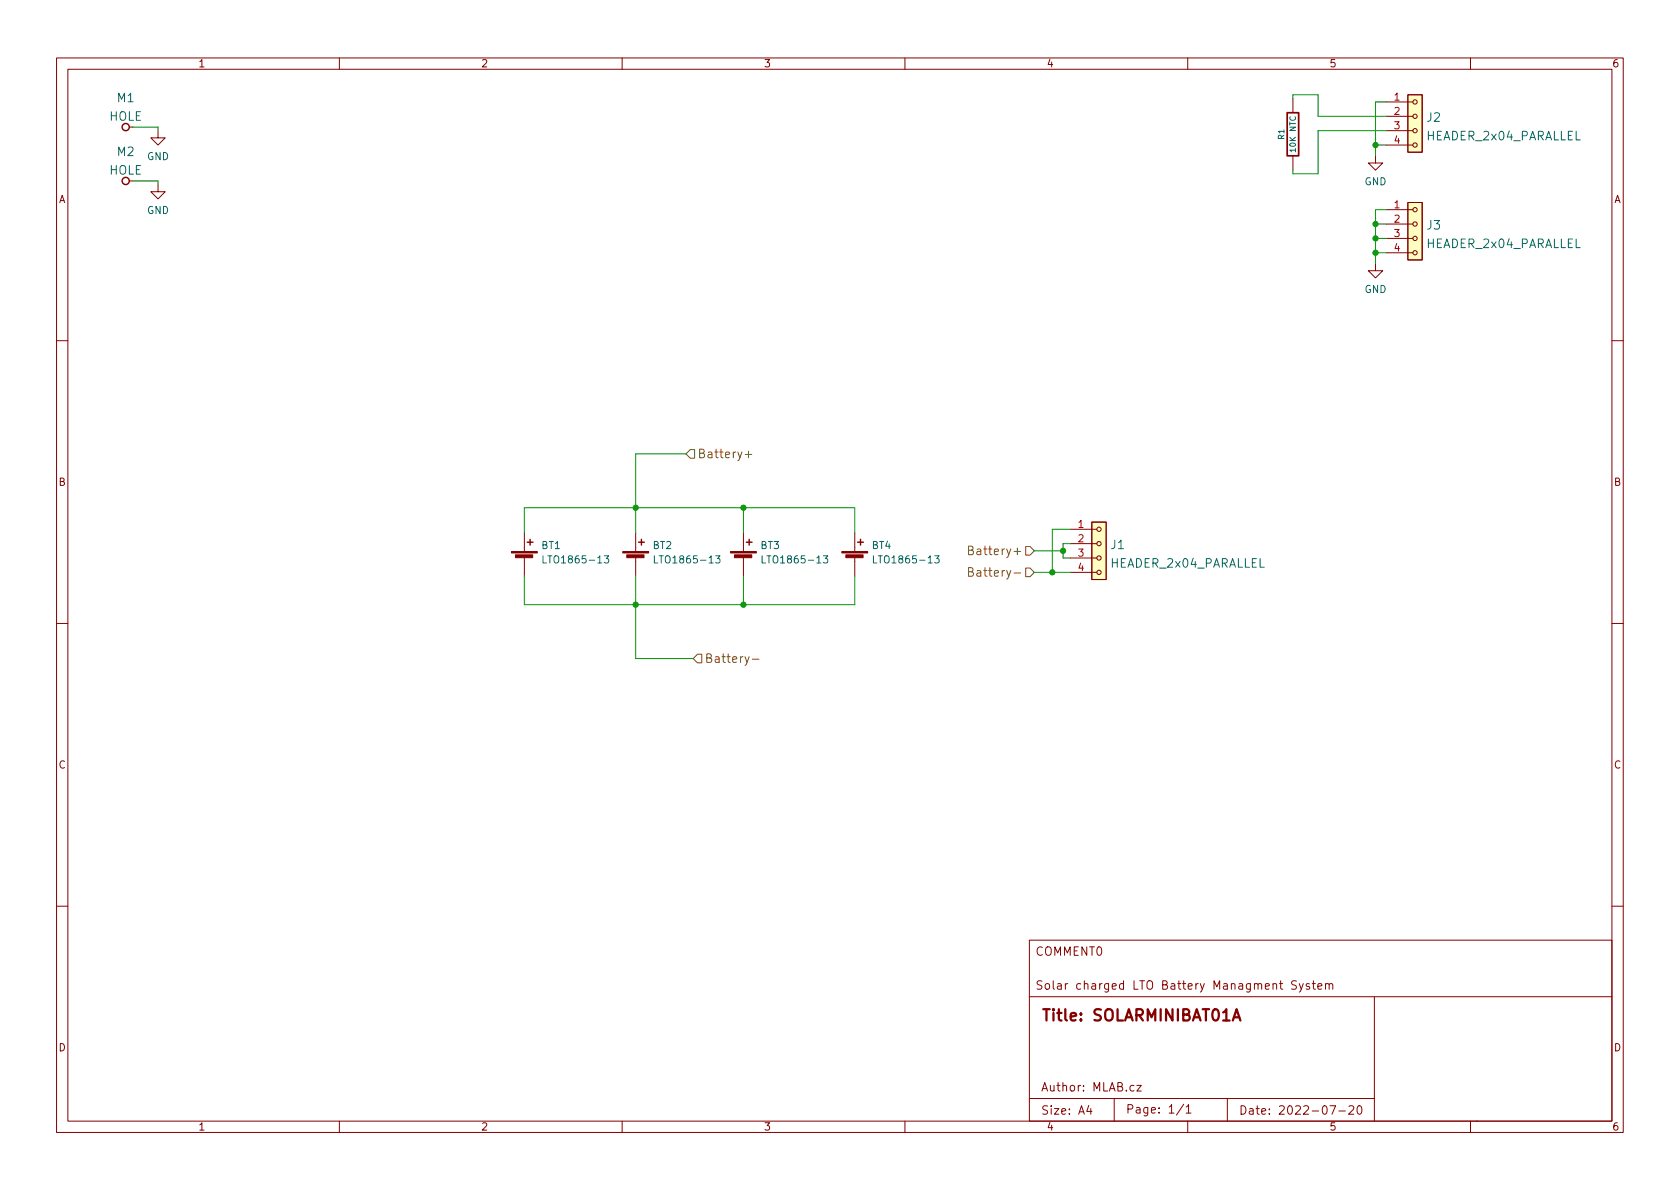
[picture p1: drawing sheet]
<svg xmlns="http://www.w3.org/2000/svg" width="297mm" height="210mm" viewBox="0 0 297 210" stroke-linecap="round" stroke-linejoin="round" font-family="sans-serif">
<g fill="none" stroke="#840000" stroke-width=".18">
<path d="M10 10.2h277v190.1h-277zM12 12.2h273v186.1h-273zM60 10.2v2M110 10.2v2M160 10.2v2M210 10.2v2M228.6 17.4v2.5M245.1 18h4.7M248.9 16.8h2.6v10.1h-2.6zM260 10.2v2M22.9 32h.6M22.9 22.5h.6"/>
<path d="M27.9 23.1v1.3h1.3l-1.3 1.2-1.2-1.2h1.2M27.9 32.6v1.3h1.3l-1.3 1.3-1.2-1.3h1.2M228.6 27.6v2.5M243.2 27.6v1.2h1.3l-1.3 1.3-1.3-1.3h1.3M245.1 39.6h4.7M245.1 37.1h4.7M245.1 25.6h4.7M245.1 23.1h4.7M245.1 20.6h4.7M248.9 35.8h2.6v10.2h-2.6zM243.2 46.6v1.3h1.3l-1.3 1.2-1.3-1.2h1.3M245.1 44.7h4.7"/>
<path d="M245.1 42.2h4.7M10 60.2h2M285 60.2h2M92.7 94.2v3.3M92.7 98.5v3.3M112.4 94.2v3.3M112.4 98.5v3.3M131.4 94.2v3.3M131.4 98.5v3.3M151.1 94.2v3.3M151.1 98.5v3.3M189.2 98.7h4.7"/>
<path d="M189.2 96.1h4.7M189.2 93.6h4.7M193 92.3h2.6v10.2h-2.6zM10 110.2h2M189.2 101.2h4.7M285 110.2h2M10 160.2h2M182 166.3h103v32h-103zM182 176.3h103M229.2 173.5l-.6-.1-.2 .3 .1 .4 .6 .3v.4l-.2 .1h-.5M229.7 173.9l.4 1M230.4 173.9l-.5 1.4-.2 .1"/>
<path d="M231.5 174l-.4-.1-.2 .2 .1 .3 .5 .1v.4h-.6M232 173.9h.6M232.2 173.4v1.3l.4 .2M233 174.4l.7-.1-.1-.3-.4-.1-.2 .2 .1 .8h.5M234.4 174.1l.2-.2 .3 .1 .1 .9M234.4 173.9v1M235 174.1l.2-.2 .4 .1v.9M243 176.3v22M285 160.2h2M60 198.3v2M110 198.3v2M160 198.3v2"/>
<path d="M182 194.3h61M192.5 195.5l-.4 1h1M192.9 196v1M197 194.3v4M200.5 192l-.4-.1-.3 .3v.4l.1 .3h.6M201 191.9h.8l-.8 1h.8M209.3 195.3l-1.3 1.9M209.7 195.8l.4-.5v1.5M209.7 196.8h.9M210 198.3v2M217 194.3v4M235.1 195.5h1l-.6 1.5"/>
<path d="M236.7 196.5h1.2M238.5 195.7l.6-.2 .2 .2 .1 .3-1 1h1M240.1 195.6l.2-.1a.81 .81 0 0 1 .6 .7 .81 .81 0 0 1-.3 .8h-.2a.81 .81 0 0 1-.5-.6 .81 .81 0 0 1 .2-.8zM260 198.3v2M261 198.3h.1"/>
<circle cx="250.2" cy="18" r=".38"/>
<circle cx="250.2" cy="39.6" r=".38"/>
<circle cx="250.2" cy="23.1" r=".38"/>
<circle cx="250.2" cy="20.6" r=".38"/>
<circle cx="250.2" cy="37.1" r=".38"/>
<circle cx="250.2" cy="25.6" r=".38"/>
<circle cx="250.2" cy="42.2" r=".38"/>
<circle cx="250.2" cy="44.7" r=".38"/>
<circle cx="194.3" cy="96.1" r=".38"/>
<circle cx="194.3" cy="98.7" r=".38"/>
<circle cx="194.3" cy="93.6" r=".38"/>
<circle cx="194.3" cy="101.2" r=".38"/>
</g>
<path d="M218.2 179.9h.9M218 180.5l.6-2 .7 2" fill="none" stroke="#840000" stroke-width=".4"/>
<g fill="#840000" stroke="#840000" stroke-width=".18">
<path d="M110.1 97.5h4.6v.3h-4.6z"/>
<path d="M110.8 98.1h3.1v.5h-3.1z"/>
<path d="M90.4 97.5h4.6v.3h-4.6z"/>
<path d="M91.1 98.1h3.1v.5h-3.1z"/>
<path d="M129.2 97.5h4.5v.3h-4.5z"/>
<path d="M129.9 98.1h3v.5h-3z"/>
<path d="M148.8 97.5h4.6v.3h-4.6z"/>
<path d="M149.6 98.1h3v.5h-3z"/>
</g>
<g fill="none" stroke="#840000" stroke-width=".25">
<path d="M93.2 95.9h1M93.7 95.4v1M112.9 95.9h1M113.4 95.4v1M132 95.9h1M132.5 95.4v1M151.6 95.9h1.1M152.1 95.4v1"/>
<circle cx="22.2" cy="22.5" r=".63"/>
<circle cx="22.2" cy="32" r=".63"/>
</g>
<path d="M96 98.3v1.3h.6M106.8 98.3h.8l-.4 .5 .4 .1v.5l-.2 .2-.6-.2M115.7 98.3v1.3h.6M126.5 98.3h.8l-.4 .5 .3 .1v.5l-.1 .2-.6-.2M134.7 98.3v1.3h.7M145.6 98.3h.8l-.5 .5 .4 .1v.5l-.2 .2-.5-.2M154.4 98.3v1.3h.6M165.3 98.3h.7l-.4 .5 .4 .1v.5l-.2 .2-.5-.2" fill="none" stroke="#006464" stroke-width=".18"/>
<g fill="#ffffc2" stroke="#ffffc2" stroke-width=".18">
<path d="M248.9 35.8h2.6v10.2h-2.6z"/>
<path d="M248.9 16.8h2.6v10.1h-2.6z"/>
<path d="M193 92.3h2.6v10.2h-2.6z"/>
</g>
<path d="M227.6 19.9h2v7.7h-2z" fill="none" stroke="#840000" stroke-width=".3"/>
<path d="M132.3 79.8v1.1M121.3 80.3l.7-.8h.8v1.5h-.8zM131.8 80.4h1.1M171.2 97.3h.6l.2-.2v-.2l-.1-.3h-.7v1.5h.6l.3-.3a.4 .4 0 0 0-.3-.5M181.4 96.6h.7l.8 .8-.8 .8h-.7zM123.3 115.7h.8v1.5h-.8l-.7-.7zM133 116.6h1.2M171.2 101.1h.6l.2-.1v-.3l-.1-.2-.7-.1v1.5h.6l.3-.3a.4 .4 0 0 0-.3-.5M181.4 100.5h.7l.8 .7-.8 .8h-.7z" fill="none" stroke="#725600" stroke-width=".18"/>
<g fill="none" stroke="#009600" stroke-width=".18">
<path d="M228.6 17.4v-.6h4.4v3.8h12.1M245.1 18h-1.9v9.6M23.5 22.5h4.4v.6M23.5 32h4.4v.6M243.2 39.6h1.9M243.2 25.6h1.9M245.1 23.1h-12.1v7.6h-4.4v-.6M245.1 37.1h-1.9v9.5M243.2 42.2h1.9M243.2 44.7h1.9M92.7 94.2v-4.4h58.4v4.4M121.3 80.3h-8.9v13.9"/>
<path d="M131.4 89.8v4.4M182.9 97.4h5.1M189.2 96.1h-1.2v2.6h1.2M189.2 93.6h-3.1v7.6M92.7 101.8v5.1h58.4v-5.1M112.4 101.8v14.7h10.2M131.4 101.8v5.1M182.9 101.2h6.3"/>
</g>
<g fill="#009600" stroke="#009600" stroke-width=".18">
<circle cx="188" cy="97.4" r=".46"/>
<circle cx="243.2" cy="42.2" r=".46"/>
<circle cx="243.2" cy="44.7" r=".46"/>
<circle cx="186.1" cy="101.2" r=".46"/>
<circle cx="243.2" cy="39.6" r=".46"/>
<circle cx="243.2" cy="25.6" r=".46"/>
<circle cx="131.4" cy="89.8" r=".46"/>
<circle cx="131.4" cy="106.9" r=".46"/>
<circle cx="112.4" cy="89.8" r=".46"/>
<circle cx="112.4" cy="106.9" r=".46"/>
</g>
<text font-size="2.8" fill="#840000" x="184" y="180.6">Title: SOLARMINIBAT01A</text>
<g font-size="2.1" fill="#006464">
<text x="19.3" y="21.3">HOLE</text>
<text x="20.8" y="18.1">M1</text>
<text x="252.3" y="21.5">J2</text>
<text x="20.8" y="27.6">M2</text>
<text x="252.2" y="24.8">HEADER_2x04_PARALLEL</text>
<text x="19.3" y="30.9">HOLE</text>
<text x="252.3" y="40.6">J3</text>
<text x="252.2" y="43.9">HEADER_2x04_PARALLEL</text>
<text x="196.3" y="100.4">HEADER_2x04_PARALLEL</text>
<text x="196.4" y="97.1">J1</text>
</g>
<g font-size="2.1" fill="#725600">
<text x="123.3" y="81">Battery+</text>
<text x="172.3" y="98.2">Battery+</text>
<text x="172.9" y="102">Battery-</text>
<text x="124.5" y="117.2">Battery-</text>
</g>
<g font-size="2.1" fill="#840000">
<text x="183" y="169">COMMENT0</text>
<text x="183" y="175">Solar charged LTO Battery Managment System</text>
<text x="184" y="193">Author: MLAB.cz</text>
<text x="184" y="197.1">Size: A4</text>
<text x="199" y="196.9">Page: 1/1</text>
<text x="219" y="197.1">Date: 2022-07-20</text>
</g>
<g font-size="1.8" fill="#840000">
<text x="35" y="11.9">1</text>
<text x="85" y="11.9">2</text>
<text x="135" y="11.9">3</text>
<text x="185" y="11.9">4</text>
<text x="235" y="11.9">5</text>
<text x="285" y="11.9">6</text>
<text x="10.3" y="35.9">A</text>
<text x="285.3" y="35.9">A</text>
<text x="10.3" y="85.9">B</text>
<text x="285.3" y="85.9">B</text>
<text x="10.3" y="135.9">C</text>
<text x="285.3" y="135.9">C</text>
<text x="10.3" y="185.9">D</text>
<text x="285.3" y="185.9">D</text>
<text x="35" y="199.9">1</text>
<text x="85" y="199.9">2</text>
<text x="135" y="199.9">3</text>
<text x="185" y="199.9">4</text>
<text x="235" y="199.9">5</text>
<text x="285" y="199.9">6</text>
</g>
<g font-size="1.8" fill="#a90000">
<text x="246.5" y="17.8">1</text>
<text x="246.5" y="20.3">2</text>
<text x="246.5" y="22.9">3</text>
<text x="246.5" y="25.4">4</text>
<text x="246.5" y="36.8">1</text>
<text x="246.5" y="39.4">2</text>
<text x="246.5" y="41.9">3</text>
<text x="246.5" y="44.4">4</text>
<text x="190.6" y="93.3">1</text>
<text x="190.6" y="95.9">2</text>
<text x="190.6" y="98.4">3</text>
<text x="190.6" y="101">4</text>
</g>
<g font-size="1.8" fill="#006464">
<text x="26" y="28.3">GND</text>
<text x="241.2" y="32.8">GND</text>
<text x="26" y="37.8">GND</text>
<text x="241.2" y="51.8">GND</text>
<text x="95.8" y="97.1">BT1</text>
<text x="96.8" y="99.6">LTO1865-13</text>
<text x="115.4" y="97.1">BT2</text>
<text x="116.5" y="99.6">LTO1865-13</text>
<text x="134.5" y="97.1">BT3</text>
<text x="135.5" y="99.6">LTO1865-13</text>
<text x="154.2" y="97.1">BT4</text>
<text x="155.2" y="99.6">LTO1865-13</text>
</g>
<g font-size="1.4" fill="#006464">
<text x="227.1" y="24.6" transform="rotate(-90 227.1 24.6)">R1</text>
<text x="229.1" y="26.7" transform="rotate(-90 229.1 26.7)">10K NTC</text>
</g>
</svg>
